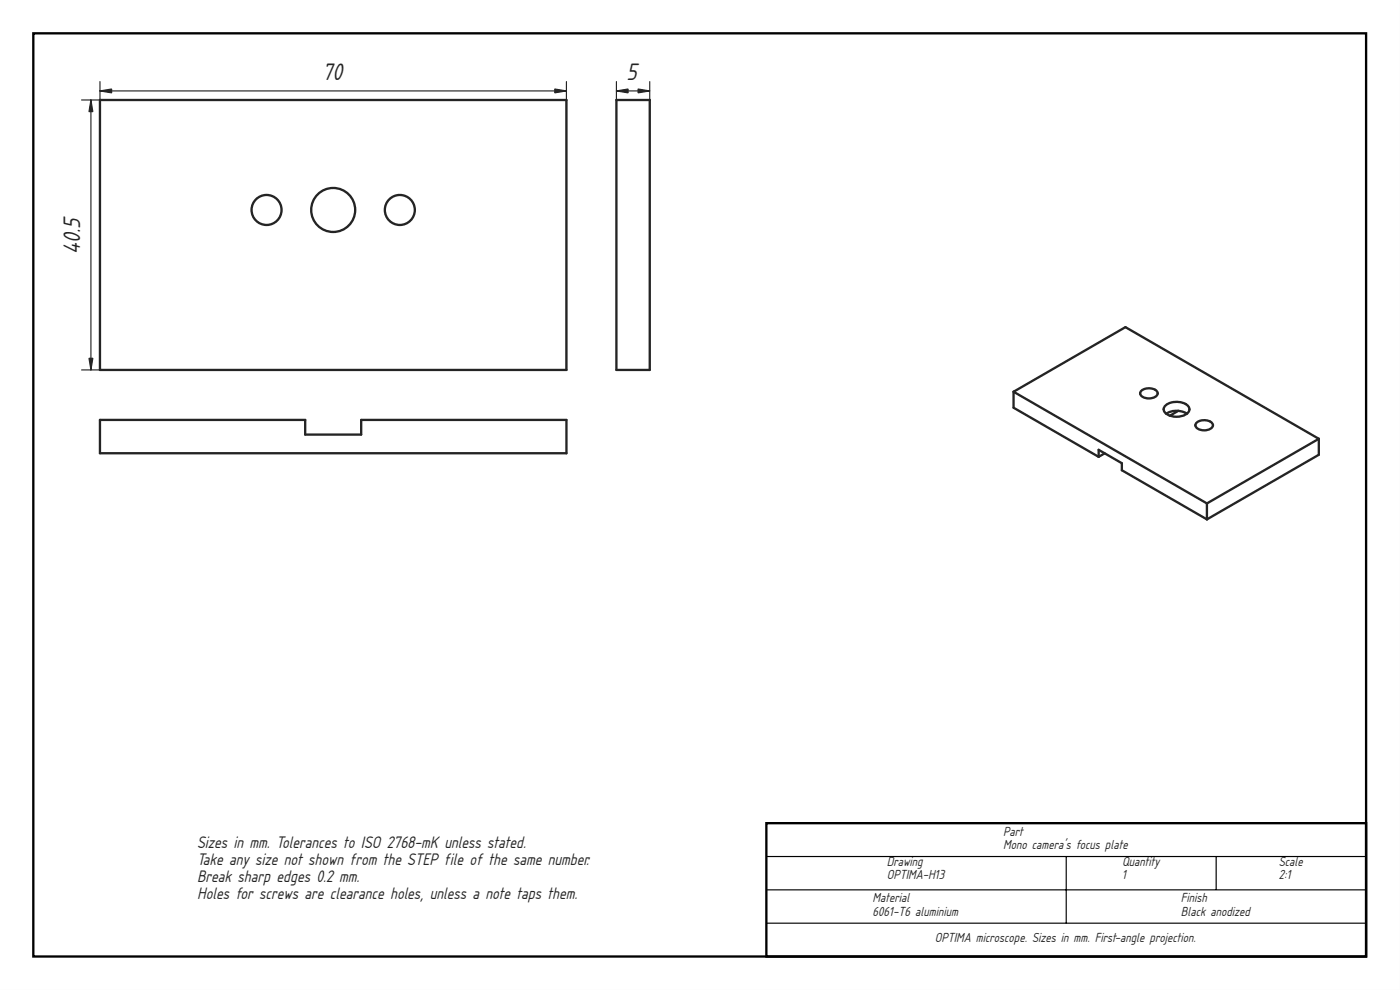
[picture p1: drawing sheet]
<svg xmlns="http://www.w3.org/2000/svg" width="420mm" height="297mm" viewBox="0 0 420 297" stroke-linecap="round" stroke-linejoin="round" font-family="sans-serif">
<path d="M0 0h420v297h-420zM0 0v297h420v-297z" fill="#000"/>
<path d="M10 10h400v277h-400zM230 247h180v40h-180z" fill="none" stroke="#000" stroke-width=".7" stroke-linecap="butt"/>
<path d="M230 257h180M320 257v20M365 257v10M230 267h180M230 277h180" fill="none" stroke="#000" stroke-width=".35"/>
<g fill="#fff">
<path d="M30 30h140v81h-140z" fill-rule="evenodd"/>
<circle cx="100" cy="63" r="6.6"/>
<circle cx="80" cy="63" r="4.5"/>
<circle cx="120" cy="63" r="4.5"/>
</g>
<g fill="none" stroke="#212529" stroke-width=".7">
<path d="M30 30h140v81h-140z"/>
<circle cx="80" cy="63" r="4.5"/>
<circle cx="100" cy="63" r="6.6"/>
<circle cx="120" cy="63" r="4.5"/>
</g>
<path d="M24.5 30h145.5M27.3 30v81M30 27.3h140M30 24.5v5.6M170 24.5v86.5h-145.5" fill="none" stroke="#212529" stroke-width=".35"/>
<g fill="#212529" stroke="#212529" stroke-width=".35">
<path d="M166.5 26.7l3.5 .6-3.5 .6z"/>
<path d="M30 27.3l3.5-.6v1.2z"/>
<path d="M26.7 107.5h1.2l-.6 3.5z"/>
<path d="M27.3 30l.6 3.5h-1.2z"/>
</g>
<path d="M30 126h61.6v4.4h16.8v-4.4h61.6v10h-140z" fill-rule="evenodd" fill="#fff"/>
<path d="M30 126h61.6v4.4h16.8v-4.4h61.6v10h-140z" fill="none" stroke="#212529" stroke-width=".7"/>
<path d="M185 30h10v81h-10z" fill-rule="evenodd" fill="#fff"/>
<path d="M185 30h10v81h-10z" fill="none" stroke="#212529" stroke-width=".7"/>
<path d="M185 27.3h10M185 24.5v5.6M195 24.5v86.5" fill="none" stroke="#212529" stroke-width=".35"/>
<g fill="#212529" stroke="#212529" stroke-width=".35">
<path d="M191.5 26.7l3.5 .6-3.5 .6z"/>
<path d="M185 27.3l3.5-.6v1.2z"/>
</g>
<g fill="#fff">
<path d="M329.7 135l1.8 1-1.8 1.1z"/>
<path d="M304.2 117.5l33.6-19.3 58 33.5v4.7l-33.6 19.4-25.5-14.7v-2.1l-5.2-3-1.8 1.1-25.5-14.8z" fill-rule="evenodd"/>
<path d="M304.2 117.5l33.6-19.3 58 33.5-33.6 19.3z" fill-rule="evenodd"/>
<path d="M304.2 117.5l58 33.5v4.8l-25.5-14.7v-2.1l-7-4v2.1l-25.5-14.8z" fill-rule="evenodd"/>
<path d="M362.2 151l33.6-19.3v4.7l-33.6 19.4z" fill-rule="evenodd"/>
<path d="M349.9 121.6a5.4 5.4 0 0 1 6.9 .5 1.91 1.91 0 0 1-1.7 2.6 4.6 4.6 0 0 1-5.8-1.5 1.53 1.53 0 0 1 .6-1.6z" fill-rule="evenodd"/>
<path d="M349.9 121.6a5.4 5.4 0 0 1 6.9 .5l.1 1.1a.96 .96 0 0 1-.9 .8 5.9 5.9 0 0 0-6 .1l-.6-.6a1.45 1.45 0 0 1 .5-1.9z" fill-rule="evenodd"/>
<path d="M342.5 117.3a3.5 3.5 0 0 1 4.9 .4 1.69 1.69 0 0 1-1.9 1.8h-1.4a1.52 1.52 0 0 1-1.5-.6 1.52 1.52 0 0 1-.1-1.6z" fill-rule="evenodd"/>
<path d="M359 126.9a3.5 3.5 0 0 1 5 .4 1.69 1.69 0 0 1-1.9 1.8h-1.4a1.52 1.52 0 0 1-1.5-.6 1.52 1.52 0 0 1-.2-1.6z" fill-rule="evenodd"/>
<path d="M351.1 124.7l2.5-1.4 1.4 .3 1.2 .5a5.9 5.9 0 0 1-5.1 .6z" fill-rule="evenodd"/>
<path d="M350 124.1l1.6-.7 2-.1-2.5 1.4z" fill-rule="evenodd"/>
</g>
<g fill="none" stroke="#212529" stroke-width=".7">
<path d="M304.2 117.5v4.8l25.5 14.8M304.2 117.5l33.6-19.3 58 33.5M304.2 117.5l58 33.5M342.5 117.3a3.5 3.5 0 0 1 4.9 .4 1.69 1.69 0 0 1-1.9 1.8h-1.4a1.52 1.52 0 0 1-1.5-.6 1.52 1.52 0 0 1-.1-1.6zM329.7 137.1v-2.1l7 4v2.1l25.5 14.7M331.5 136l-1.8 1.1M349.9 121.6a5.4 5.4 0 0 1 6.9 .5 1.74 1.74 0 0 1-1.3 2.5 5.2 5.2 0 0 1-6.2-1.3 1.52 1.52 0 0 1 .6-1.7zM350 124.1a5.8 5.8 0 0 1 6.2 0M353.6 123.3l-2.5 1.4M359 126.9a3.5 3.5 0 0 1 5 .4 1.69 1.69 0 0 1-1.9 1.8h-1.4a1.52 1.52 0 0 1-1.5-.6 1.52 1.52 0 0 1-.2-1.6zM395.8 131.7v4.7l-33.6 19.4M395.8 131.7l-33.6 19.3"/>
<path d="M362.2 151v4.8"/>
</g>
<g font-size="6.7" fill="#212529">
<text x="96.8" y="24.1">70</text>
<text x="188" y="24.1">5</text>
<text x="24.1" y="76.1" transform="rotate(-90 24.1 76.1)">40.5</text>
</g>
<g font-size="4.7" fill="#212529">
<text x="59.1" y="254.3">Sizes in mm. Tolerances to ISO 2768-mK unless stated.</text>
<text x="59.1" y="259.4">Take any size not shown from the STEP file of the same number.</text>
<text x="59.1" y="264.5">Break sharp edges 0.2 mm.</text>
<text x="59.1" y="269.6">Holes for screws are clearance holes, unless a note taps them.</text>
</g>
<g font-size="3.7" fill="#212529">
<text x="301" y="250.7">Part</text>
<text x="301" y="254.8">Mono camera's focus plate</text>
<text x="266.1" y="259.7">Drawing</text>
<text x="266.1" y="263.8">OPTIMA-H13</text>
<text x="336.7" y="259.7">Quantity</text>
<text x="336.7" y="263.8">1</text>
<text x="383.8" y="259.7">Scale</text>
<text x="383.8" y="263.8">2:1</text>
<text x="261.9" y="270.7">Material</text>
<text x="261.9" y="274.8">6061-T6 aluminium</text>
<text x="354.4" y="270.7">Finish</text>
<text x="354.4" y="274.8">Black anodized</text>
<text x="280.6" y="282.7">OPTIMA microscope. Sizes in mm. First-angle projection.</text>
</g>
</svg>
